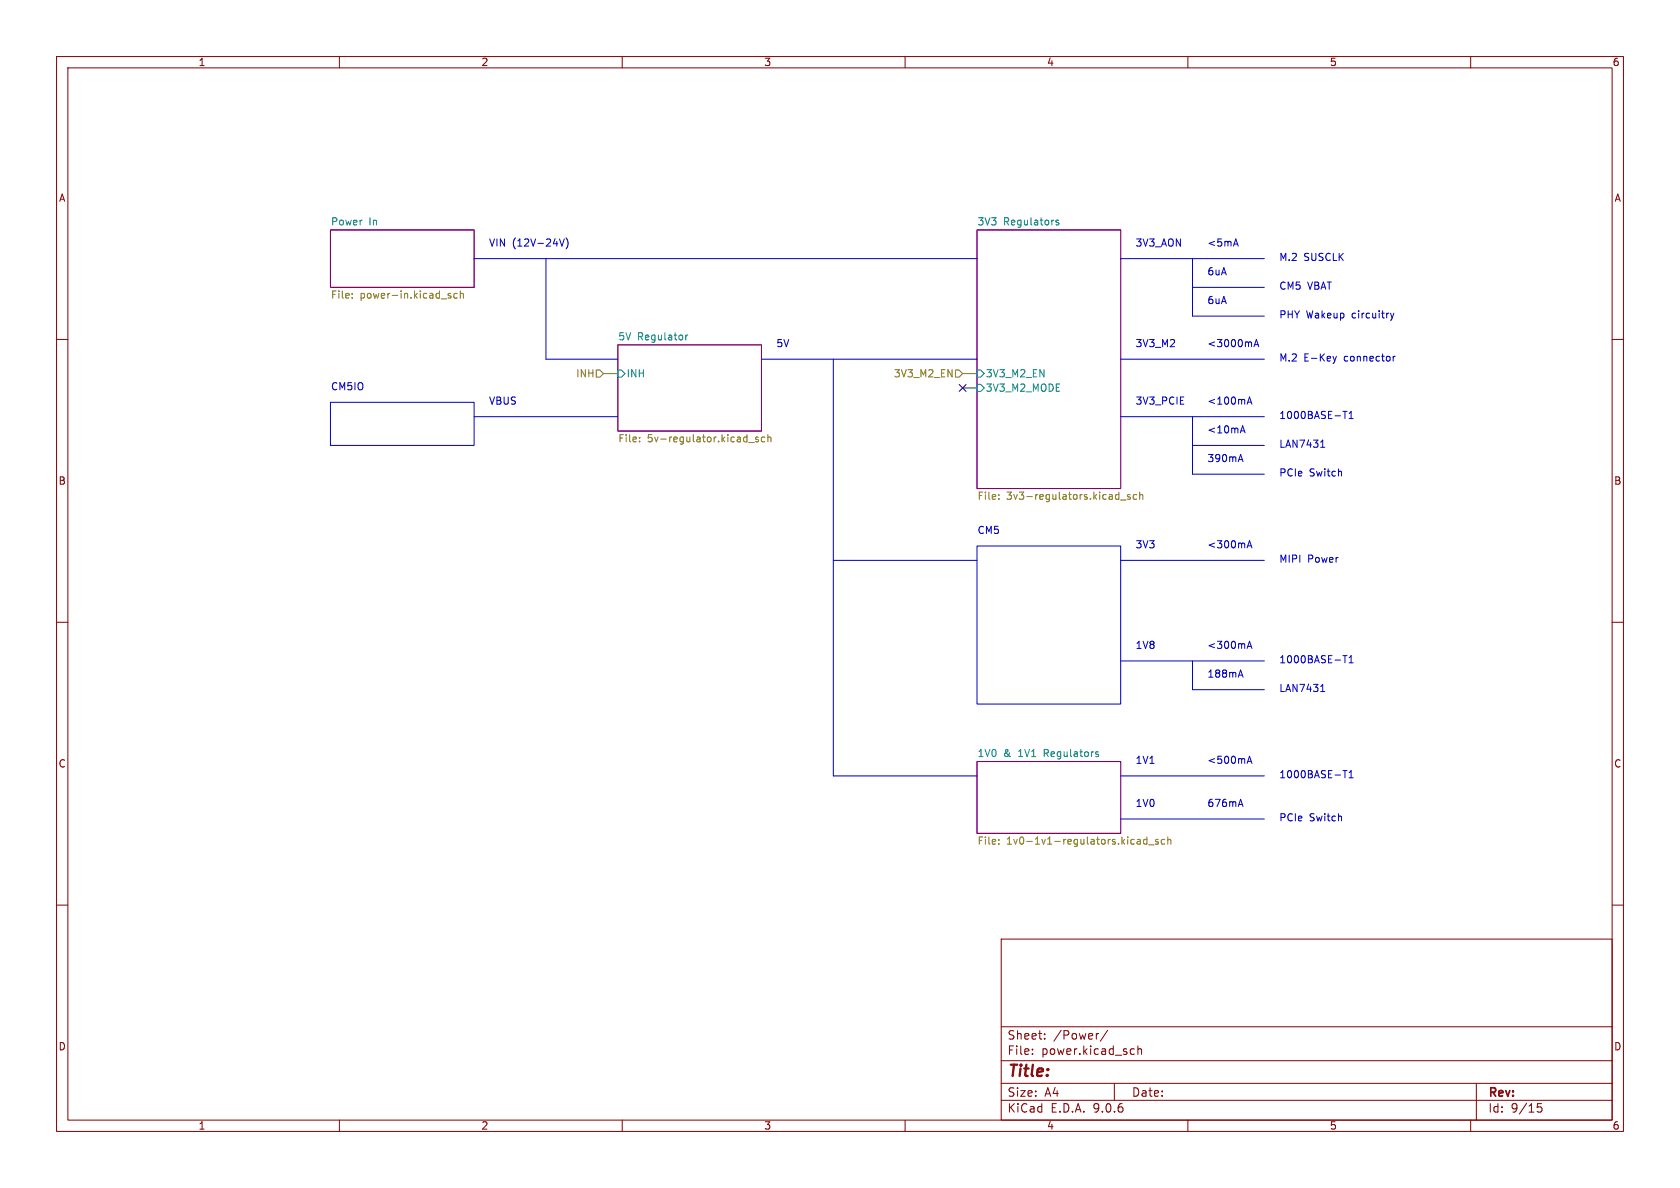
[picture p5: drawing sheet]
<svg xmlns="http://www.w3.org/2000/svg" width="297mm" height="210mm" viewBox="0 0 297 210" stroke-linecap="round" stroke-linejoin="round" font-family="sans-serif">
<path d="M0 0h297v210h-297z" fill="#fff" stroke="#fff" stroke-width=".18"/>
<g fill="none" stroke="#840000" stroke-width=".18">
<path d="M10 10h277v190h-277zM12 12h273v186h-273zM60 10v2M110 10v2M160 10v2M210 10v2M260 10v2M10 60h2M285 60h2M10 110h2M285 110h2M10 160h2"/>
<path d="M177 166h108v32h-108zM285 160h2M60 198v2M110 198v2M160 198v2M177 194.5h108M177 191.5h108M177 187.5h108M177 181.5h108M182.5 186.3v.1M182.5 185.5v.1M184.7 183.6v.1"/>
<path d="M184.7 182.8v.1M194.2 182.7l-.2 .1M195.8 182.1l-1.3 2M197 191.5v3M200.1 185.4l.4 .1M200.5 186.3l-.4 .1M201.2 185.5l.2-.1 .3 .1 .1 .9M201.2 184.9v1.5M210 198v2M260 198v2M261 191.5v6.5M272.5 195.1h-.7l-.1 .7 .3-.1h.5l.1 .3-.1 .5-.2 .1-.6-.1"/>
</g>
<path d="M58.4 40.6h25.4v10.2h-25.4zM172.7 40.6h25.4v45.8h-25.4zM109.2 61h25.4v15.2h-25.4zM172.7 134.6h25.4v12.7h-25.4z" fill="none" stroke="#840084" stroke-width=".18"/>
<path d="M187.2 39l-.3-.1-.2 .2v.2l.5 .1v.3h-.5M121.2 59.2v.9M121.6 59.2l-.4 .3M109.2 65.4h.7l.6 .6-.6 .7h-.7zM172.7 65.4h.7l.6 .6-.6 .7h-.7zM172.7 67.9h.7l.6 .7-.6 .6h-.7zM193.9 133.3l.3 .1v.2l-.2 .1h-.2M193.9 132.9l.3 .1" fill="none" stroke="#008484" stroke-width=".18"/>
<g fill="none" stroke="#848400" stroke-width=".18">
<path d="M62.3 52.6v.1M62.3 51.9v.1M79.3 52.2l.4 .1v.2l-.1 .2-.4-.1M79.3 51.9h.4M80.8 51.9h-.3l-.3 .2 .2 .5h.4M81.4 52l.2-.1h.3v.8M81.4 51.4v1.3M105.4 65.4h.6l.7 .6-.7 .7h-.6zM113.1 78v.1M113.1 77.3v.1M132.4 78.2h.9M134.1 77.3h-.3l-.2 .1v.2l.5 .1v.3h-.5"/>
<path d="M135.2 77.3h-.4l-.2 .2 .1 .5h.5M135.7 77.4l.2-.1h.3l.1 .8M135.7 76.8v1.3M168.9 65.4h.6l.7 .6-.7 .7h-.6zM176.6 88.1v.2M176.6 87.5v.1M198.1 88.4h1M199.8 87.5l-.3-.1-.2 .2 .1 .2 .4 .1v.3h-.5M200.9 87.5l-.3-.1-.3 .3 .2 .5h.4M201.5 87.5l.2-.1 .3 .1v.8M201.5 87v1.3M176.6 148.4v.2"/>
<path d="M176.6 149.1v.1M201.5 148.4l.1 .8M201.6 149.2h-.1M201.6 148.7h-.1M202.8 148v1.2M202.8 148.4h-.4l-.2 .2 .1 .6h.5M203.1 149.3h.9M204.8 148.4h-.4l-.1 .2v.1l.5 .2v.3h-.5M205.9 148.4h-.4l-.2 .2 .1 .6h.5M206.4 148.5l.2-.1h.3l.1 .8M206.4 148v1.2"/>
</g>
<g fill="none" stroke="#0000c2" stroke-width=".18">
<path d="M83.8 45.7h88.9M96.5 45.7v17.8h12.7M98.9 42.2l.4 1.3 .5-1.3M100.1 42.1a1.46 1.46 0 0 1 0 1.9M198.1 45.7h25.4M210.8 45.7v10.2h12.7M210.8 50.8h12.7M218.2 43.1h.6M218.5 42.2l.4 1.3M245.8 55.4l.3 .8M246.1 56.2l-.3 .4M246.4 55.4l-.3 .8"/>
<path d="M58.4 71.1h25.4v7.6h-25.4zM83.8 73.7h25.4M134.6 63.5h38.1M147.3 63.5v73.7h25.4M198.1 63.5h25.4M198.1 73.7h25.4M210.8 73.7v10.1h12.7M210.8 78.7h12.7M219.3 76.5l.4-1.2 .4 1.2M219.4 76.2h.6M220.5 71.4l.4-1.2 .4 1.2M220.6 71.1h.6"/>
<path d="M221.7 61.3l.4-1.3 .4 1.3M221.8 60.9h.6M233.5 79.1h.7M233.6 78.1l.2-.3v1.3M235.7 63l.3 .8M236 63.8l-.2 .3M236.3 63l-.3 .8M237.4 72.7h.7M237.8 72.7v1.3M238.5 74h.7M238.5 73.1l.4-.4v1.3M246.3 63v.8"/>
<path d="M246.7 63l-.4 .2M147.3 99.1h25.4M172.7 96.5h25.4v28h-25.4zM198.1 99.1h25.4M219 81.2h.6M219.3 80.3l.4 1.3M220.5 96.8l.4-1.2 .4 1.2M220.6 96.5h.6M198.1 116.8h25.4M210.8 116.8v5.1h12.7M219 119.3h.6M219.3 118.4l.4 1.3"/>
<path d="M220.5 114.6l.4-1.2 .4 1.2M220.6 114.3h.6M237.4 115.9h.7M237.8 115.9v1.3M238.5 116.3l.4-.4v1.3M238.5 117.2h.7M198.1 137.2h25.4M220.5 134.9l.4-1.2 .4 1.2M220.6 134.6h.6M233.5 122.2h.7M233.6 121.3l.2-.3v1.2M237.4 136.2h.7"/>
<path d="M237.8 136.2v1.3M238.5 136.6l.4-.4v1.3M238.5 137.5h.7M198.1 144.8h25.4M219 142.2h.6M219.3 141.3l.4 1.3"/>
</g>
<path d="M106.7 66h2.5M170.2 66h2.5M170.2 68.6h2.5" fill="none" stroke="#008400" stroke-width=".18"/>
<path d="M169.6 68l1.2 1.2M170.8 68l-1.2 1.2" fill="none" stroke="#000084" stroke-width=".18"/>
<text font-size="2.8" fill="#840000" x="178" y="190.9">Title:</text>
<g font-size="2.1" fill="#840000">
<text x="178" y="184">Sheet:</text>
<text x="186.2" y="184">/Power/</text>
<text x="178" y="186.7">File:</text>
<text x="184.1" y="186.7">power.kicad_sch</text>
<text x="178" y="196.9">KiCad</text>
<text x="178" y="194.1">Size:</text>
<text x="184.7" y="194.1">A4</text>
<text x="185.7" y="196.9">E.D.A.</text>
<text x="193.3" y="196.9">9.0.6</text>
<text x="200" y="194.1">Date:</text>
<text x="263" y="194.3">Rev:</text>
<text x="263" y="196.9">Id:</text>
<text x="267.1" y="196.9">9/15</text>
</g>
<g font-size="1.8" fill="#840000">
<text x="35" y="11.9">1</text>
<text x="85" y="11.9">2</text>
<text x="135" y="11.9">3</text>
<text x="185" y="11.9">4</text>
<text x="235" y="11.9">5</text>
<text x="285" y="11.9">6</text>
<text x="10.3" y="35.9">A</text>
<text x="285.3" y="35.9">A</text>
<text x="10.3" y="85.9">B</text>
<text x="285.3" y="85.9">B</text>
<text x="10.3" y="135.9">C</text>
<text x="285.3" y="135.9">C</text>
<text x="10.3" y="185.9">D</text>
<text x="285.3" y="185.9">D</text>
<text x="35" y="199.9">1</text>
<text x="85" y="199.9">2</text>
<text x="135" y="199.9">3</text>
<text x="185" y="199.9">4</text>
<text x="235" y="199.9">5</text>
<text x="285" y="199.9">6</text>
</g>
<g font-size="1.8" fill="#008484">
<text x="58.4" y="39.9">Power</text>
<text x="65.2" y="39.9">In</text>
<text x="172.7" y="39.9">3V3</text>
<text x="177.4" y="39.9">Regulators</text>
<text x="109.2" y="60.2">5V</text>
<text x="112.7" y="60.2">Regulator</text>
<text x="110.7" y="66.9">INH</text>
<text x="174.2" y="66.9">3V3_M2_EN</text>
<text x="174.2" y="69.4">3V3_M2_MODE</text>
<text x="172.7" y="133.9">1V0</text>
<text x="177.4" y="133.9">&amp;</text>
<text x="180.1" y="133.9">1V1</text>
<text x="184.8" y="133.9">Regulators</text>
</g>
<g font-size="1.8" fill="#0000c2">
<text x="86.4" y="43.8">VIN</text>
<text x="90.6" y="43.8">(12V-24V)</text>
<text x="200.7" y="43.8">3V3_AON</text>
<text x="213.4" y="43.8">&lt;5mA</text>
<text x="226.1" y="46.3">M.2</text>
<text x="230.5" y="46.3">SUSCLK</text>
<text x="213.4" y="48.9">6uA</text>
<text x="213.4" y="54">6uA</text>
<text x="226.1" y="51.4">CM5</text>
<text x="231.2" y="51.4">VBAT</text>
<text x="226.1" y="56.5">PHY Wakeup</text>
<text x="239.1" y="56.5">circuitry</text>
<text x="137.2" y="61.6">5V</text>
<text x="200.7" y="61.6">3V3_M2</text>
<text x="213.4" y="61.6">&lt;3000mA</text>
<text x="226.1" y="64.1">M.2</text>
<text x="230.5" y="64.1">E-Key</text>
<text x="237.7" y="64.1">connector</text>
<text x="58.4" y="69.2">CM5IO</text>
<text x="86.4" y="71.7">VBUS</text>
<text x="200.7" y="71.7">3V3_PCIE</text>
<text x="213.4" y="71.7">&lt;100mA</text>
<text x="213.4" y="76.8">&lt;10mA</text>
<text x="226.1" y="74.3">1000BASE-T1</text>
<text x="213.4" y="81.9">390mA</text>
<text x="226.1" y="79.4">LAN7431</text>
<text x="226.1" y="84.4">PCIe</text>
<text x="231.5" y="84.4">Switch</text>
<text x="172.7" y="94.6">CM5</text>
<text x="200.7" y="97.1">3V3</text>
<text x="213.4" y="97.1">&lt;300mA</text>
<text x="226.1" y="99.7">MIPI</text>
<text x="231.2" y="99.7">Power</text>
<text x="200.7" y="114.9">1V8</text>
<text x="213.4" y="120">188mA</text>
<text x="213.4" y="114.9">&lt;300mA</text>
<text x="226.1" y="117.5">1000BASE-T1</text>
<text x="226.1" y="122.5">LAN7431</text>
<text x="200.7" y="135.2">1V1</text>
<text x="213.4" y="135.2">&lt;500mA</text>
<text x="226.1" y="137.8">1000BASE-T1</text>
<text x="200.7" y="142.9">1V0</text>
<text x="213.4" y="142.9">676mA</text>
<text x="226.1" y="145.4">PCIe</text>
<text x="231.5" y="145.4">Switch</text>
</g>
<g font-size="1.8" fill="#848400">
<text x="58.4" y="53.1">File:</text>
<text x="63.6" y="53.1">power-in.kicad_sch</text>
<text x="101.8" y="66.9">INH</text>
<text x="157.9" y="66.9">3V3_M2_EN</text>
<text x="109.2" y="78.5">File:</text>
<text x="114.4" y="78.5">5v-regulator.kicad_sch</text>
<text x="172.7" y="88.7">File:</text>
<text x="177.9" y="88.7">3v3-regulators.kicad_sch</text>
<text x="172.7" y="149.6">File:</text>
<text x="177.9" y="149.6">1v0-1v1-regulators.kicad_sch</text>
</g>
</svg>
